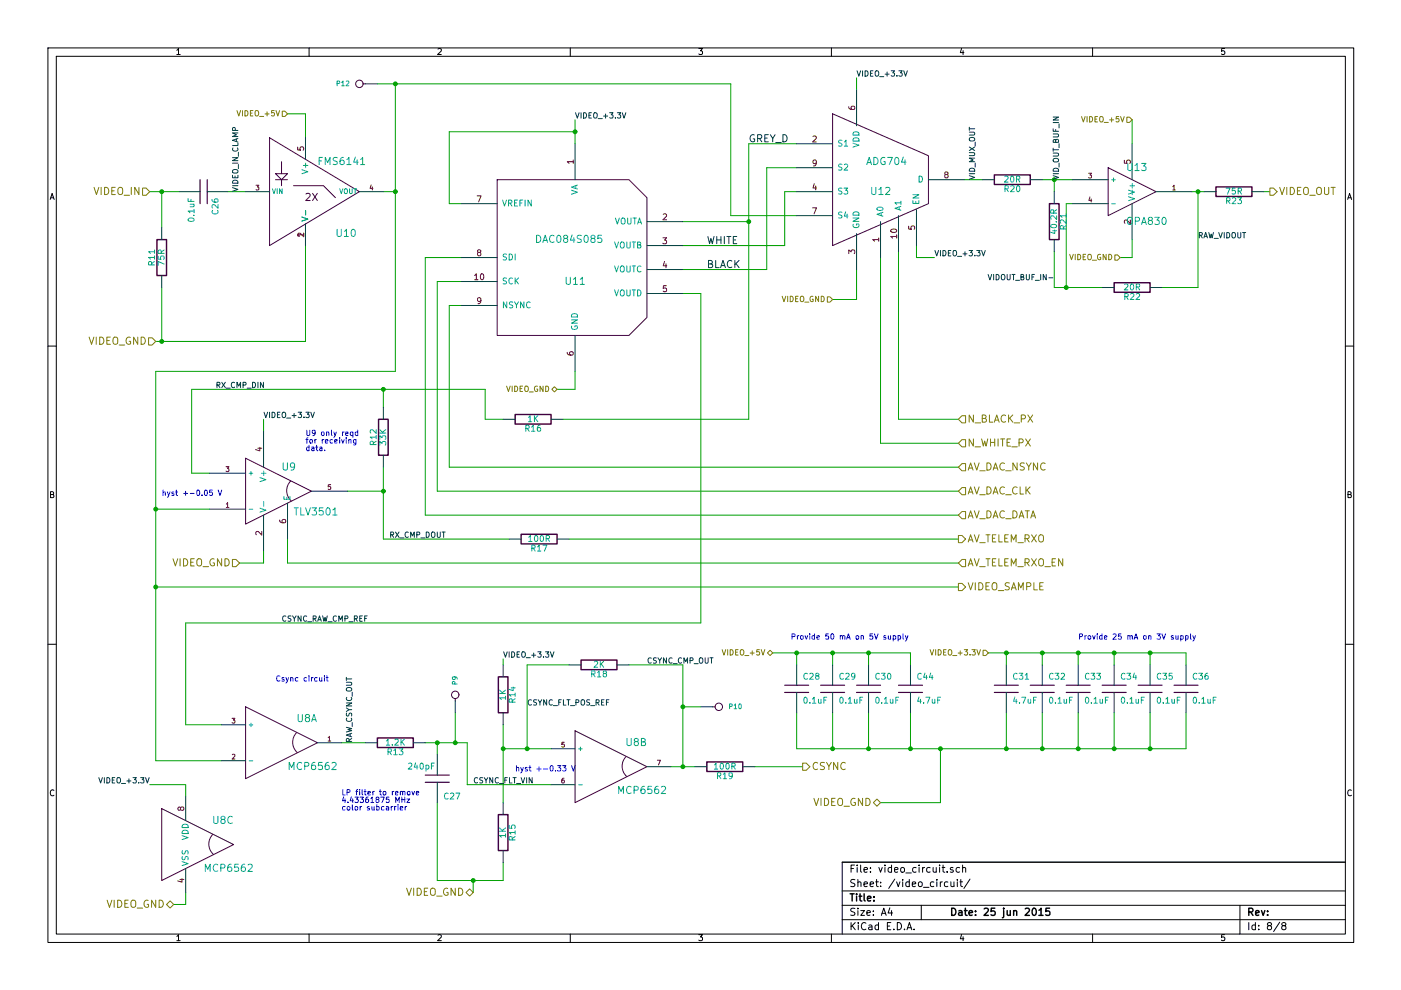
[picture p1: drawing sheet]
EESchema Schematic File Version 2  date Fri 26 Jun 2015 07:08:11 BST
LIBS:conn_20
LIBS:conn_6
LIBS:conn_5
LIBS:conn_3
LIBS:conn_2
LIBS:power
LIBS:device
LIBS:transistors
LIBS:conn
LIBS:linear
LIBS:regul
LIBS:74xx
LIBS:cmos4000
LIBS:adc-dac
LIBS:memory
LIBS:xilinx
LIBS:special
LIBS:microcontrollers
LIBS:dsp
LIBS:microchip
LIBS:analog_switches
LIBS:motorola
LIBS:texas
LIBS:intel
LIBS:audio
LIBS:interface
LIBS:digital-audio
LIBS:philips
LIBS:display
LIBS:cypress
LIBS:siliconi
LIBS:opto
LIBS:atmel
LIBS:contrib
LIBS:valves
LIBS:diodesch_ipc7531_2005
LIBS:led_ipc-7351_2005
LIBS:osd-cache
EELAYER 25  0
EELAYER END
$Descr A4 11700 8267
encoding utf-8
Sheet 8 8
Title ""
Date "25 jun 2015"
Rev ""
Comp ""
Comment1 ""
Comment2 ""
Comment3 ""
Comment4 ""
$EndDescr
Connection ~ 7600 6250
Wire Wire Line
	7600 6250 7600 5950
Connection ~ 3300 700 
Wire Wire Line
	3150 700  6100 700 
Connection ~ 5700 5900
Wire Wire Line
	5850 5900 5700 5900
Wire Wire Line
	5700 2250 6400 2250
Connection ~ 6250 1850
Wire Wire Line
	5700 1850 6250 1850
Wire Wire Line
	1250 6550 1550 6550
Wire Wire Line
	1550 6550 1550 6650
Wire Wire Line
	4800 3100 4800 3250
Wire Wire Line
	4800 3250 4650 3250
Wire Wire Line
	2000 4700 2200 4700
Wire Wire Line
	2200 4700 2200 4600
Wire Wire Line
	2550 2050 2550 2850
Wire Wire Line
	2550 2850 1300 2850
Wire Wire Line
	2550 1150 2550 950 
Wire Wire Line
	2550 950  2400 950 
Connection ~ 7850 6250
Wire Wire Line
	7850 6250 7850 6700
Connection ~ 9600 5450
Wire Wire Line
	9600 5450 9600 5550
Connection ~ 9000 5450
Wire Wire Line
	9000 5450 9000 5550
Connection ~ 8400 5450
Wire Wire Line
	8400 5550 8400 5450
Connection ~ 6950 5450
Wire Wire Line
	6950 5450 6950 5550
Connection ~ 7250 6250
Wire Wire Line
	7250 6250 7250 5950
Wire Wire Line
	6650 5950 6650 6250
Connection ~ 9600 6250
Wire Wire Line
	9600 6250 9600 5950
Connection ~ 9000 6250
Wire Wire Line
	9000 6250 9000 5950
Connection ~ 8400 6250
Wire Wire Line
	8400 6250 8400 5950
Wire Wire Line
	6650 6250 9900 6250
Wire Wire Line
	9900 6250 9900 5950
Connection ~ 3200 3250
Wire Wire Line
	3200 3400 3200 3250
Wire Wire Line
	2200 3600 2200 3500
Wire Wire Line
	4250 4500 3200 4500
Wire Wire Line
	8000 4500 4750 4500
Wire Wire Line
	2900 4100 3200 4100
Wire Wire Line
	5800 6400 5600 6400
Connection ~ 10000 1600
Wire Wire Line
	10000 1600 10000 2400
Wire Wire Line
	10000 2400 9700 2400
Wire Wire Line
	2050 1600 1900 1600
Connection ~ 1350 1600
Wire Wire Line
	1350 1900 1350 1600
Wire Wire Line
	8200 1500 8050 1500
Connection ~ 8800 1500
Wire Wire Line
	8800 1600 8800 1500
Wire Wire Line
	8900 2400 8900 1700
Wire Wire Line
	1250 1600 1500 1600
Connection ~ 3300 1600
Wire Wire Line
	3200 1600 3300 1600
Connection ~ 5700 6400
Wire Wire Line
	5700 6400 5700 5550
Wire Wire Line
	5700 5550 5250 5550
Wire Wire Line
	4200 5550 4200 5500
Wire Wire Line
	1850 6050 1550 6050
Wire Wire Line
	1550 6050 1550 5200
Wire Wire Line
	6650 1200 6250 1200
Connection ~ 3950 7350
Wire Wire Line
	3950 7450 3950 7350
Wire Wire Line
	4200 7200 4200 7350
Wire Wire Line
	4200 7350 3650 7350
Wire Wire Line
	3650 7350 3650 6700
Connection ~ 4200 6250
Wire Wire Line
	4600 6250 4200 6250
Wire Wire Line
	4600 6550 3900 6550
Wire Wire Line
	3900 6550 3900 6200
Wire Wire Line
	1550 5200 5850 5200
Wire Wire Line
	6700 6400 6300 6400
Wire Wire Line
	8000 3500 7500 3500
Wire Wire Line
	7500 3500 7500 2100
Wire Wire Line
	9450 1200 9450 1000
Wire Wire Line
	7150 750  7150 650 
Wire Wire Line
	3850 1700 3750 1700
Wire Wire Line
	3750 1700 3750 1100
Wire Wire Line
	8000 4100 3650 4100
Wire Wire Line
	3650 4100 3650 2350
Wire Wire Line
	3650 2350 3850 2350
Wire Wire Line
	4800 1000 4800 1200
Wire Wire Line
	6650 1400 6400 1400
Wire Wire Line
	6400 1400 6400 2250
Wire Wire Line
	6100 700  6100 1800
Wire Wire Line
	6100 1800 6650 1800
Wire Wire Line
	6650 1600 6550 1600
Wire Wire Line
	8900 1700 8950 1700
Wire Wire Line
	3850 2150 3550 2150
Wire Wire Line
	3550 2150 3550 4300
Wire Wire Line
	3550 4300 8000 4300
Wire Wire Line
	3850 2550 3750 2550
Wire Wire Line
	3750 2550 3750 3900
Wire Wire Line
	3750 3900 8000 3900
Wire Wire Line
	3750 1100 4800 1100
Connection ~ 4800 1100
Wire Wire Line
	7650 2050 7650 2150
Wire Wire Line
	7650 2150 7800 2150
Wire Wire Line
	3300 700  3300 3100
Wire Wire Line
	7350 2150 7350 3700
Wire Wire Line
	7350 3700 8000 3700
Wire Wire Line
	3300 3100 1300 3100
Wire Wire Line
	6550 1600 6550 2050
Wire Wire Line
	5850 5200 5850 2450
Wire Wire Line
	1850 6350 1300 6350
Wire Wire Line
	1300 6350 1300 3100
Wire Wire Line
	3050 6200 2850 6200
Wire Wire Line
	3650 6200 3650 6300
Connection ~ 3650 6200
Wire Wire Line
	4200 6700 4200 6050
Wire Wire Line
	3900 6200 3550 6200
Wire Wire Line
	4400 6250 4400 5550
Wire Wire Line
	4400 5550 4750 5550
Connection ~ 4400 6250
Wire Wire Line
	8950 1500 8700 1500
Wire Wire Line
	8800 2100 8800 2400
Wire Wire Line
	8800 2400 9200 2400
Connection ~ 8900 2400
Wire Wire Line
	8000 4900 1300 4900
Connection ~ 1300 4900
Wire Wire Line
	1350 2400 1350 2850
Wire Wire Line
	9950 1600 10050 1600
Wire Wire Line
	1300 4250 1750 4250
Connection ~ 1300 4250
Wire Wire Line
	6250 1200 6250 3500
Wire Wire Line
	4200 3500 4050 3500
Wire Wire Line
	6250 3500 4700 3500
Wire Wire Line
	4050 3250 1600 3250
Wire Wire Line
	4050 3250 4050 3500
Wire Wire Line
	1600 3250 1600 3950
Wire Wire Line
	1600 3950 1750 3950
Wire Wire Line
	8000 4700 2400 4700
Wire Wire Line
	2400 4700 2400 4500
Wire Wire Line
	3200 4500 3200 3900
Connection ~ 3200 4100
Wire Wire Line
	8250 5450 9900 5450
Wire Wire Line
	8700 6250 8700 5950
Connection ~ 8700 6250
Wire Wire Line
	9300 6250 9300 5950
Connection ~ 9300 6250
Wire Wire Line
	6950 6250 6950 5950
Connection ~ 6950 6250
Connection ~ 6650 5450
Wire Wire Line
	7250 5450 7250 5550
Connection ~ 7250 5450
Wire Wire Line
	6650 5550 6650 5450
Wire Wire Line
	8700 5450 8700 5550
Connection ~ 8700 5450
Wire Wire Line
	9300 5450 9300 5550
Connection ~ 9300 5450
Wire Wire Line
	9900 5450 9900 5550
Wire Wire Line
	7850 6700 7350 6700
Connection ~ 1350 2850
Wire Wire Line
	7150 2250 7150 2500
Wire Wire Line
	7150 2500 6950 2500
Wire Wire Line
	9350 2150 9450 2150
Wire Wire Line
	9450 2150 9450 2000
Wire Wire Line
	1450 7550 1550 7550
Wire Wire Line
	1550 7550 1550 7450
Wire Wire Line
	5850 2450 5700 2450
Wire Wire Line
	6550 2050 5700 2050
Wire Wire Line
	3800 6200 3800 5950
Connection ~ 3800 6200
Wire Wire Line
	10550 1600 10600 1600
Wire Wire Line
	6450 5450 7600 5450
Wire Wire Line
	7600 5450 7600 5550
$Comp
L C C44
U 1 1
P 7600 5750
F 0 "C44" H 7650 5850 50  0000 L CNN
F 1 "4.7uF" H 7650 5650 50  0000 L CNN
F 2 "0603" H 7600 5750 60  0001 C CNN
F 3 "D" H 7600 5750 60  0001 C CNN
F 4 "M" H 7600 5750 60  0001 C CNN "MFG Name"
F 5 "P" H 7600 5750 60  0001 C CNN "MFG Part Num"
F 6 "Capacitor/4.70.uF/10V/+-10%/X5R/0603" H 7600 5750 60  0001 C CNN "Description"
	1    7600 5750
	1    0    0    -1  
$EndComp
$Comp
L CONN_1 P12
U 1 1
P 3000 700
F 0 "P12" H 3080 700 40  0000 L CNN
F 1 "Pad" H 3000 755 30  0001 C CNN
F 2 "none" H 3000 700 60  0001 C CNN
F 3 "none" H 3000 700 60  0001 C CNN
F 4 "none" H 3000 700 60  0001 C CNN "MFG Name"
F 5 "none" H 3000 700 60  0001 C CNN "MFG Part Num"
F 6 "Test Pad" H 3000 700 60  0001 C CNN "Description"
	1    3000 700 
	-1   0    0    1   
$EndComp
Text Label 2000 1600 1    45   ~ 0
VIDEO_IN_CLAMP
Text Label 10000 2000 0    45   ~ 0
RAW_VIDOUT
Text Label 8800 2350 2    45   ~ 0
VIDOUT_BUF_IN-
Text Label 8850 1500 1    45   ~ 0
VID_OUT_BUF_IN
Text Label 5400 5550 0    45   ~ 0
CSYNC_CMP_OUT
Text Label 4400 5900 0    45   ~ 0
CSYNC_FLT_POS_REF
Text Label 3950 6550 0    45   ~ 0
CSYNC_FLT_VIN
Text Label 2350 5200 0    45   ~ 0
CSYNC_RAW_CMP_REF
Text Label 2950 6200 1    45   ~ 0
RAW_CSYNC_OUT
Text Label 3250 4500 0    45   ~ 0
RX_CMP_DOUT
Text Label 1800 3250 0    45   ~ 0
RX_CMP_DIN
Text Label 8150 1500 1    45   ~ 0
VID_MUX_OUT
Text HLabel 10600 1600 2    60   Output ~ 0
VIDEO_OUT
Text Notes 6600 5350 0    45   ~ 0
Provide 50 mA on 5V supply
Text Notes 2550 3650 0    45   ~ 0
U9 only reqd\nfor receiving\ndata.
$Comp
L CONN_1 P10
U 1 1
P 6000 5900
F 0 "P10" H 6080 5900 40  0000 L CNN
F 1 "Pad" H 6000 5955 30  0001 C CNN
F 2 "none" H 6000 5900 60  0001 C CNN
F 3 "none" H 6000 5900 60  0001 C CNN
F 4 "none" H 6000 5900 60  0001 C CNN "MFG Name"
F 5 "none" H 6000 5900 60  0001 C CNN "MFG Part Num"
F 6 "Test Pad" H 6000 5900 60  0001 C CNN "Description"
	1    6000 5900
	1    0    0    -1  
$EndComp
$Comp
L CONN_1 P9
U 1 1
P 3800 5800
F 0 "P9" H 3880 5800 40  0000 L CNN
F 1 "Pad" H 3800 5855 30  0001 C CNN
F 2 "none" H 3800 5800 60  0001 C CNN
F 3 "none" H 3800 5800 60  0001 C CNN
F 4 "none" H 3800 5800 60  0001 C CNN "MFG Name"
F 5 "none" H 3800 5800 60  0001 C CNN "MFG Part Num"
F 6 "Test Pad" H 3800 5800 60  0001 C CNN "Description"
	1    3800 5800
	0    -1   -1   0   
$EndComp
Text HLabel 8250 5450 0    45   Input ~ 0
VIDEO_+3.3V
Text Notes 4300 6450 0    45   ~ 0
hyst +-0.33 V
Text Notes 2850 6650 0    45   ~ 0
LP filter to remove\n4.43361875 MHz\ncolor subcarrier
Text Notes 1350 4150 0    45   ~ 0
hyst +-0.05 V
Text Notes 2300 5700 0    45   ~ 0
Csync circuit
$Comp
L MCP6562 U8
U 3 1
P 1750 7050
F 0 "U8" H 1800 7250 60  0000 L CNN
F 1 "MCP6562" H 1700 6850 60  0000 L CNN
F 2 "MSOP-8" H 1750 7050 60  0001 C CNN
F 3 "www.farnell.com/datasheets/630456.pdf" H 1750 7050 60  0001 C CNN
F 4 "Microchip" H 1750 7050 60  0001 C CNN "MFG Name"
F 5 "MCP6562-E/MS" H 1750 7050 60  0001 C CNN "MFG Part Num"
F 6 "Comparator/Dual/MSOP-8" H 1750 7050 60  0001 C CNN "Description"
	3    1750 7050
	1    0    0    -1  
$EndComp
$Comp
L MCP6562 U8
U 2 1
P 5200 6400
F 0 "U8" H 5250 6600 60  0000 L CNN
F 1 "MCP6562" H 5150 6200 60  0000 L CNN
F 2 "MSOP-8" H 5200 6400 60  0001 C CNN
F 3 "www.farnell.com/datasheets/630456.pdf" H 5200 6400 60  0001 C CNN
F 4 "Microchip" H 5200 6400 60  0001 C CNN "MFG Name"
F 5 "MPC6562-E/MS" H 5200 6400 60  0001 C CNN "MFG Part Num"
F 6 "Comparator/Dual/MSOP-8" H 5200 6400 60  0001 C CNN "Description"
	2    5200 6400
	1    0    0    -1  
$EndComp
$Comp
L MCP6562 U8
U 1 1
P 2450 6200
F 0 "U8" H 2500 6400 60  0000 L CNN
F 1 "MCP6562" H 2400 6000 60  0000 L CNN
F 2 "MSOP-8" H 2450 6200 60  0001 C CNN
F 3 "www.farnell.com/datasheets/630456.pdf" H 2450 6200 60  0001 C CNN
F 4 "Microchip" H 2450 6200 60  0001 C CNN "MFG Name"
F 5 "MPC6562-E/MS" H 2450 6200 60  0001 C CNN "MFG Part Num"
F 6 "Comparator/Dual/MSOP-8" H 2450 6200 60  0001 C CNN "Description"
	1    2450 6200
	1    0    0    -1  
$EndComp
Text Label 7800 2150 0    45   ~ 0
VIDEO_+3.3V
Text Label 4200 5500 0    45   ~ 0
VIDEO_+3.3V
Text Label 1250 6550 2    45   ~ 0
VIDEO_+3.3V
Text Label 2200 3500 0    45   ~ 0
VIDEO_+3.3V
Text Label 7150 650  0    45   ~ 0
VIDEO_+3.3V
Text Label 4800 1000 0    45   ~ 0
VIDEO_+3.3V
Text HLabel 1250 1600 0    60   Input ~ 0
VIDEO_IN
Text HLabel 6700 6400 2    60   Output ~ 0
CSYNC
$Comp
L C C29
U 1 1
P 6950 5750
F 0 "C29" H 7000 5850 50  0000 L CNN
F 1 "0.1uF" H 7000 5650 50  0000 L CNN
F 2 "0603" H 6950 5750 60  0001 C CNN
F 3 "D" H 6950 5750 60  0001 C CNN
F 4 "M" H 6950 5750 60  0001 C CNN "MFG Name"
F 5 "P" H 6950 5750 60  0001 C CNN "MFG Part Num"
F 6 "Capacitor/0.1uF/10V/+-10%/X7R/0603" H 6950 5750 60  0001 C CNN "Description"
	1    6950 5750
	1    0    0    -1  
$EndComp
$Comp
L C C35
U 1 1
P 9600 5750
F 0 "C35" H 9650 5850 50  0000 L CNN
F 1 "0.1uF" H 9650 5650 50  0000 L CNN
F 2 "0603" H 9600 5750 60  0001 C CNN
F 3 "D" H 9600 5750 60  0001 C CNN
F 4 "M" H 9600 5750 60  0001 C CNN "MFG Name"
F 5 "P" H 9600 5750 60  0001 C CNN "MFG Part Num"
F 6 "Capacitor/0.1uF/10V/+-10%/X7R/0603" H 9600 5750 60  0001 C CNN "Description"
	1    9600 5750
	1    0    0    -1  
$EndComp
$Comp
L C C36
U 1 1
P 9900 5750
F 0 "C36" H 9950 5850 50  0000 L CNN
F 1 "0.1uF" H 9950 5650 50  0000 L CNN
F 2 "0603" H 9900 5750 60  0001 C CNN
F 3 "D" H 9900 5750 60  0001 C CNN
F 4 "M" H 9900 5750 60  0001 C CNN "MFG Name"
F 5 "P" H 9900 5750 60  0001 C CNN "MFG Part Num"
F 6 "Capacitor/0.1uF/10V/+-10%/X7R/0603" H 9900 5750 60  0001 C CNN "Description"
	1    9900 5750
	1    0    0    -1  
$EndComp
$Comp
L C C32
U 1 1
P 8700 5750
F 0 "C32" H 8750 5850 50  0000 L CNN
F 1 "0.1uF" H 8750 5650 50  0000 L CNN
F 2 "0603" H 8700 5750 60  0001 C CNN
F 3 "D" H 8700 5750 60  0001 C CNN
F 4 "M" H 8700 5750 60  0001 C CNN "MFG Name"
F 5 "P" H 8700 5750 60  0001 C CNN "MFG Part Num"
F 6 "Capacitor/0.1uF/10V/+-10%/X7R/0603" H 8700 5750 60  0001 C CNN "Description"
	1    8700 5750
	1    0    0    -1  
$EndComp
$Comp
L C C30
U 1 1
P 7250 5750
F 0 "C30" H 7300 5850 50  0000 L CNN
F 1 "0.1uF" H 7300 5650 50  0000 L CNN
F 2 "0603" H 7250 5750 60  0001 C CNN
F 3 "D" H 7250 5750 60  0001 C CNN
F 4 "M" H 7250 5750 60  0001 C CNN "MFG Name"
F 5 "P" H 7250 5750 60  0001 C CNN "MFG Part Num"
F 6 "Capacitor/0.1uF/10V/+-10%/X7R/0603" H 7250 5750 60  0001 C CNN "Description"
	1    7250 5750
	1    0    0    -1  
$EndComp
$Comp
L C C34
U 1 1
P 9300 5750
F 0 "C34" H 9350 5850 50  0000 L CNN
F 1 "0.1uF" H 9350 5650 50  0000 L CNN
F 2 "0603" H 9300 5750 60  0001 C CNN
F 3 "D" H 9300 5750 60  0001 C CNN
F 4 "M" H 9300 5750 60  0001 C CNN "MFG Name"
F 5 "P" H 9300 5750 60  0001 C CNN "MFG Part Num"
F 6 "Capacitor/0.1uF/10V/+-10%/X7R/0603" H 9300 5750 60  0001 C CNN "Description"
	1    9300 5750
	1    0    0    -1  
$EndComp
$Comp
L C C28
U 1 1
P 6650 5750
F 0 "C28" H 6700 5850 50  0000 L CNN
F 1 "0.1uF" H 6700 5650 50  0000 L CNN
F 2 "0603" H 6650 5750 60  0001 C CNN
F 3 "D" H 6650 5750 60  0001 C CNN
F 4 "M" H 6650 5750 60  0001 C CNN "MFG Name"
F 5 "P" H 6650 5750 60  0001 C CNN "MFG Part Num"
F 6 "Capacitor/0.1uF/10V/+-10%/X7R/0603" H 6650 5750 60  0001 C CNN "Description"
	1    6650 5750
	1    0    0    -1  
$EndComp
$Comp
L C C31
U 1 1
P 8400 5750
F 0 "C31" H 8450 5850 50  0000 L CNN
F 1 "4.7uF" H 8450 5650 50  0000 L CNN
F 2 "0603" H 8400 5750 60  0001 C CNN
F 3 "D" H 8400 5750 60  0001 C CNN
F 4 "M" H 8400 5750 60  0001 C CNN "MFG Name"
F 5 "P" H 8400 5750 60  0001 C CNN "MFG Part Num"
F 6 "Capacitor/4.70.uF/10V/+-10%/X5R/0603" H 8400 5750 60  0001 C CNN "Description"
	1    8400 5750
	1    0    0    -1  
$EndComp
$Comp
L C C33
U 1 1
P 9000 5750
F 0 "C33" H 9050 5850 50  0000 L CNN
F 1 "0.1uF" H 9050 5650 50  0000 L CNN
F 2 "0603" H 9000 5750 60  0001 C CNN
F 3 "D" H 9000 5750 60  0001 C CNN
F 4 "M" H 9000 5750 60  0001 C CNN "MFG Name"
F 5 "P" H 9000 5750 60  0001 C CNN "MFG Part Num"
F 6 "Capacitor/0.1uF/10V/+-10%/X7R/0603" H 9000 5750 60  0001 C CNN "Description"
	1    9000 5750
	1    0    0    -1  
$EndComp
Text HLabel 6450 5450 0    45   BiDi ~ 0
VIDEO_+5V
Text HLabel 2000 4700 0    60   Input ~ 0
VIDEO_GND
Text HLabel 1300 2850 0    60   Input ~ 0
VIDEO_GND
Text HLabel 7350 6700 0    60   BiDi ~ 0
VIDEO_GND
Text Notes 9000 5350 0    45   ~ 0
Provide 25 mA on 3V supply\n
Text HLabel 1450 7550 0    60   BiDi ~ 0
VIDEO_GND
Text HLabel 3950 7450 0    60   BiDi ~ 0
VIDEO_GND
Text HLabel 9450 1000 0    45   Input ~ 0
VIDEO_+5V
Text HLabel 9350 2150 0    45   Input ~ 0
VIDEO_GND
Text HLabel 6950 2500 0    45   Input ~ 0
VIDEO_GND
Text HLabel 4650 3250 0    45   BiDi ~ 0
VIDEO_GND
Text HLabel 2400 950  0    45   Input ~ 0
VIDEO_+5V
$Comp
L R R17
U 1 1
P 4500 4500
F 0 "R17" V 4580 4500 50  0000 C CNN
F 1 "100R" V 4500 4500 50  0000 C CNN
F 2 "0603" H 4500 4500 60  0001 C CNN
F 3 "D" H 4500 4500 60  0001 C CNN
F 4 "M" H 4500 4500 60  0001 C CNN "MFG Name"
F 5 "P" H 4500 4500 60  0001 C CNN "MFG Part Num"
F 6 "Resistor/100R/+-10%/0603" H 4500 4500 60  0001 C CNN "Description"
	1    4500 4500
	0    1    1    0   
$EndComp
$Comp
L R R12
U 1 1
P 3200 3650
F 0 "R12" V 3280 3650 50  0000 C CNN
F 1 "33K" V 3200 3650 50  0000 C CNN
F 2 "0603" H 3200 3650 60  0001 C CNN
F 3 "D" H 3200 3650 60  0001 C CNN
F 4 "M" H 3200 3650 60  0001 C CNN "MFG Name"
F 5 "P" H 3200 3650 60  0001 C CNN "MFG Part Num"
F 6 "Resistor/33K/+-1%/0603" H 3200 3650 60  0001 C CNN "Description"
	1    3200 3650
	-1   0    0    1   
$EndComp
$Comp
L R R16
U 1 1
P 4450 3500
F 0 "R16" V 4530 3500 50  0000 C CNN
F 1 "1K" V 4450 3500 50  0000 C CNN
F 2 "0603" H 4450 3500 60  0001 C CNN
F 3 "D" H 4450 3500 60  0001 C CNN
F 4 "M" H 4450 3500 60  0001 C CNN "MFG Name"
F 5 "P" H 4450 3500 60  0001 C CNN "MFG Part Num"
F 6 "Resistor/1K/+-1%/0603" H 4450 3500 60  0001 C CNN "Description"
	1    4450 3500
	0    1    1    0   
$EndComp
Text HLabel 8000 4700 2    60   Input ~ 0
AV_TELEM_RXO_EN
Text HLabel 8000 4500 2    60   Output ~ 0
AV_TELEM_RXO
$Comp
L TLV3501 U9
U 1 1
P 2400 4100
F 0 "U9" H 2350 4300 60  0000 L CNN
F 1 "TLV3501" H 2450 3925 60  0000 L CNN
F 2 "SOT23-6" H 2400 4100 60  0001 C CNN
F 3 "www.farnell.com/datasheets/1882445.pdf" H 2400 4100 60  0001 C CNN
F 4 "Texas Instruments (Burr-Brown)" H 2400 4100 60  0001 C CNN "MFG Name"
F 5 "TLV3501AIDBVT" H 2400 4100 60  0001 C CNN "MFG Part Num"
F 6 "Comparator/Single/Hi_Z" H 2400 4100 60  0001 C CNN "Description"
	1    2400 4100
	1    0    0    -1  
$EndComp
$Comp
L R R19
U 1 1
P 6050 6400
F 0 "R19" V 6130 6400 50  0000 C CNN
F 1 "100R" V 6050 6400 50  0000 C CNN
F 2 "0603" H 6050 6400 60  0001 C CNN
F 3 "D" H 6050 6400 60  0001 C CNN
F 4 "M" H 6050 6400 60  0001 C CNN "MFG Name"
F 5 "P" H 6050 6400 60  0001 C CNN "MFG Part Num"
F 6 "Resistor/100R/+-10%/0603" H 6050 6400 60  0001 C CNN "Description"
	1    6050 6400
	0    1    1    0   
$EndComp
$Comp
L R R23
U 1 1
P 10300 1600
F 0 "R23" V 10380 1600 50  0000 C CNN
F 1 "75R" V 10300 1600 50  0000 C CNN
F 2 "0603" H 10300 1600 60  0001 C CNN
F 3 "D" H 10300 1600 60  0001 C CNN
F 4 "M" H 10300 1600 60  0001 C CNN "MFG Name"
F 5 "P" H 10300 1600 60  0001 C CNN "MFG Part Num"
F 6 "Resistor/75R/+-1%/0603" H 10300 1600 60  0001 C CNN "Description"
	1    10300 1600
	0    1    1    0   
$EndComp
Text HLabel 8000 4900 2    60   Output ~ 0
VIDEO_SAMPLE
$Comp
L R R21
U 1 1
P 8800 1850
F 0 "R21" V 8880 1850 50  0000 C CNN
F 1 "40.2R" V 8800 1850 50  0000 C CNN
F 2 "0603" H 8800 1850 60  0001 C CNN
F 3 "D" H 8800 1850 60  0001 C CNN
F 4 "M" H 8800 1850 60  0001 C CNN "MFG Name"
F 5 "P" H 8800 1850 60  0001 C CNN "MFG Part Num"
F 6 "Resistor/40.2R/1%/0603" H 8800 1850 60  0001 C CNN "Description"
	1    8800 1850
	1    0    0    -1  
$EndComp
$Comp
L R R22
U 1 1
P 9450 2400
F 0 "R22" V 9530 2400 50  0000 C CNN
F 1 "20R" V 9450 2400 50  0000 C CNN
F 2 "0603" H 9450 2400 60  0001 C CNN
F 3 "D" H 9450 2400 60  0001 C CNN
F 4 "M" H 9450 2400 60  0001 C CNN "MFG Name"
F 5 "P" H 9450 2400 60  0001 C CNN "MFG Part Num"
F 6 "Resistor/20R/+-1%/0603" H 9450 2400 60  0001 C CNN "Description"
	1    9450 2400
	0    1    1    0   
$EndComp
$Comp
L R R20
U 1 1
P 8450 1500
F 0 "R20" V 8530 1500 50  0000 C CNN
F 1 "20R" V 8450 1500 50  0000 C CNN
F 2 "0603" H 8450 1500 60  0001 C CNN
F 3 "D" H 8450 1500 60  0001 C CNN
F 4 "M" H 8450 1500 60  0001 C CNN "MFG Name"
F 5 "P" H 8450 1500 60  0001 C CNN "MFG Part Num"
F 6 "Resistor/20R/+-1%/0603" H 8450 1500 60  0001 C CNN "Description"
	1    8450 1500
	0    1    1    0   
$EndComp
$Comp
L FMS6141 U10
U 1 1
P 2450 1600
F 0 "U10" H 2800 1250 60  0000 L CNN
F 1 "FMS6141" H 2650 1850 60  0000 L CNN
F 2 "SC70-5" H 2450 1600 60  0001 C CNN
F 3 "www.mouser.com/ds/2/149/FMS6141-107597.pdf" H 2450 1600 60  0001 C CNN
F 4 "Fairchild Semiconductor" H 2450 1600 60  0001 C CNN "MFG Name"
F 5 "FMS6141S5X" H 2450 1600 60  0001 C CNN "MFG Part Num"
F 6 "Video Amp/SyncClamp/4th Order Filter/G=2" H 2450 1600 60  0001 C CNN "Description"
	1    2450 1600
	1    0    0    -1  
$EndComp
$Comp
L R R18
U 1 1
P 5000 5550
F 0 "R18" V 5080 5550 50  0000 C CNN
F 1 "2K" V 5000 5550 50  0000 C CNN
F 2 "0603" H 5000 5550 60  0001 C CNN
F 3 "D" H 5000 5550 60  0001 C CNN
F 4 "M" H 5000 5550 60  0001 C CNN "MFG Name"
F 5 "P" H 5000 5550 60  0001 C CNN "MFG Part Num"
F 6 "Resistor/2K/+-1%/0603" H 5000 5550 60  0001 C CNN "Description"
	1    5000 5550
	0    1    1    0   
$EndComp
Text Label 6250 1200 0    60   ~ 0
GREY_D
$Comp
L R R15
U 1 1
P 4200 6950
F 0 "R15" V 4280 6950 50  0000 C CNN
F 1 "1K" V 4200 6950 50  0000 C CNN
F 2 "0603" H 4200 6950 60  0001 C CNN
F 3 "D" H 4200 6950 60  0001 C CNN
F 4 "M" H 4200 6950 60  0001 C CNN "MFG Name"
F 5 "P" H 4200 6950 60  0001 C CNN "MFG Part Num"
F 6 "Resistor/1K/+-1%/0603" H 4200 6950 60  0001 C CNN "Description"
	1    4200 6950
	1    0    0    -1  
$EndComp
$Comp
L R R14
U 1 1
P 4200 5800
F 0 "R14" V 4280 5800 50  0000 C CNN
F 1 "1K" V 4200 5800 50  0000 C CNN
F 2 "0603" H 4200 5800 60  0001 C CNN
F 3 "D" H 4200 5800 60  0001 C CNN
F 4 "M" H 4200 5800 60  0001 C CNN "MFG Name"
F 5 "P" H 4200 5800 60  0001 C CNN "MFG Part Num"
F 6 "Resistor/1K/+-1%/0603" H 4200 5800 60  0001 C CNN "Description"
	1    4200 5800
	1    0    0    -1  
$EndComp
$Comp
L C C27
U 1 1
P 3650 6500
F 0 "C27" H 3700 6350 50  0000 L CNN
F 1 "240pF" H 3400 6600 50  0000 L CNN
F 2 "0603" H 3650 6500 60  0001 C CNN
F 3 "D" H 3650 6500 60  0001 C CNN
F 4 "M" H 3650 6500 60  0001 C CNN "MFG Name"
F 5 "P" H 3650 6500 60  0001 C CNN "MFG Part Num"
F 6 "Capacitor/240pF/10V/+-5%/NPO/0603" H 3650 6500 60  0001 C CNN "Description"
	1    3650 6500
	1    0    0    -1  
$EndComp
$Comp
L R R13
U 1 1
P 3300 6200
F 0 "R13" V 3380 6200 50  0000 C CNN
F 1 "1.2K" V 3300 6200 50  0000 C CNN
F 2 "0603" H 3300 6200 60  0001 C CNN
F 3 "D" H 3300 6200 60  0001 C CNN
F 4 "M" H 3300 6200 60  0001 C CNN "MFG Name"
F 5 "P" H 3300 6200 60  0001 C CNN "MFG Part Num"
F 6 "Resistor/1.2K/+-1%/0603" H 3300 6200 60  0001 C CNN "Description"
	1    3300 6200
	0    1    1    0   
$EndComp
Text HLabel 8000 4100 2    60   Input ~ 0
AV_DAC_CLK
Text HLabel 8000 4300 2    60   Input ~ 0
AV_DAC_DATA
Text HLabel 8000 3900 2    60   Input ~ 0
AV_DAC_NSYNC
Text HLabel 8000 3700 2    60   Input ~ 0
N_WHITE_PX
Text HLabel 8000 3500 2    60   Input ~ 0
N_BLACK_PX
Text Label 5900 2250 0    60   ~ 0
BLACK
Text Label 5900 2050 0    60   ~ 0
WHITE
$Comp
L DAC084S085 U11
U 1 1
P 4900 2150
F 0 "U11" H 4800 1950 60  0000 C CNN
F 1 "DAC084S085" H 4750 2300 60  0000 C CNN
F 2 "MSOP-10" H 4900 2150 60  0001 C CNN
F 3 "www.farnell.com/datasheets/1850999.pdf" H 4900 2150 60  0001 C CNN
F 4 "Texas Instruments" H 4900 2150 60  0001 C CNN "MFG Name"
F 5 "DAC084SO85CIMM" H 4900 2150 60  0001 C CNN "MFG Part Num"
F 6 "DAC/8Bit/Quad channel/MSOP-10" H 4900 2150 60  0001 C CNN "Description"
	1    4900 2150
	1    0    0    -1  
$EndComp
$Comp
L ADG704 U12
U 1 1
P 7200 1500
F 0 "U12" H 7350 1400 60  0000 C CNN
F 1 "ADG704" H 7400 1650 60  0000 C CNN
F 2 "MSOP-10" H 7200 1500 60  0001 C CNN
F 3 "www.analog.com/media/en/technical-documentation/data-sheets/ADG704.pdf" H 7200 1500 60  0001 C CNN
F 4 "Analog Devices" H 7200 1500 60  0001 C CNN "MFG Name"
F 5 "ADG704BRMZ" H 7200 1500 60  0001 C CNN "MFG Part Num"
F 6 "Analog Mux switch/4 channel/MSOP-10" H 7200 1500 60  0001 C CNN "Description"
	1    7200 1500
	1    0    0    -1  
$EndComp
$Comp
L OPA830 U13
U 1 1
P 9450 1600
F 0 "U13" H 9400 1800 60  0000 L CNN
F 1 "OPA830" H 9400 1350 60  0000 L CNN
F 2 "SOT23-5" H 9450 1600 60  0001 C CNN
F 3 "www.farnell.com/datasheets/1877031.pdf" H 9450 1600 60  0001 C CNN
F 4 "Texas Instruments" H 9450 1600 60  0001 C CNN "MFG Name"
F 5 "OPA830IDBVT" H 9450 1600 60  0001 C CNN "MFG Part Num"
F 6 "VideoAmp" H 9450 1600 60  0001 C CNN "Description"
	1    9450 1600
	1    0    0    -1  
$EndComp
$Comp
L C C26
U 1 1
P 1700 1600
F 0 "C26" H 1750 1700 50  0000 L CNN
F 1 "0.1uF" H 1750 1500 50  0000 L CNN
F 2 "0603" H 1700 1600 60  0001 C CNN
F 3 "D" H 1700 1600 60  0001 C CNN
F 4 "M" H 1700 1600 60  0001 C CNN "MFG Name"
F 5 "P" H 1700 1600 60  0001 C CNN "MFG Part Num"
F 6 "Capacitor/0.1uF/10V/+-10%/X7R/0603" H 1700 1600 60  0001 C CNN "Description"
	1    1700 1600
	0    1    1    0   
$EndComp
$Comp
L R R11
U 1 1
P 1350 2150
F 0 "R11" V 1430 2150 50  0000 C CNN
F 1 "75R" V 1350 2150 50  0000 C CNN
F 2 "0603" H 1350 2150 60  0001 C CNN
F 3 "D" H 1350 2150 60  0001 C CNN
F 4 "M" H 1350 2150 60  0001 C CNN "MFG Name"
F 5 "P" H 1350 2150 60  0001 C CNN "MFG Part Num"
F 6 "Resistor/75R/+-1%/0603" H 1350 2150 60  0001 C CNN "Description"
	1    1350 2150
	-1   0    0    1   
$EndComp
$EndSCHEMATC
